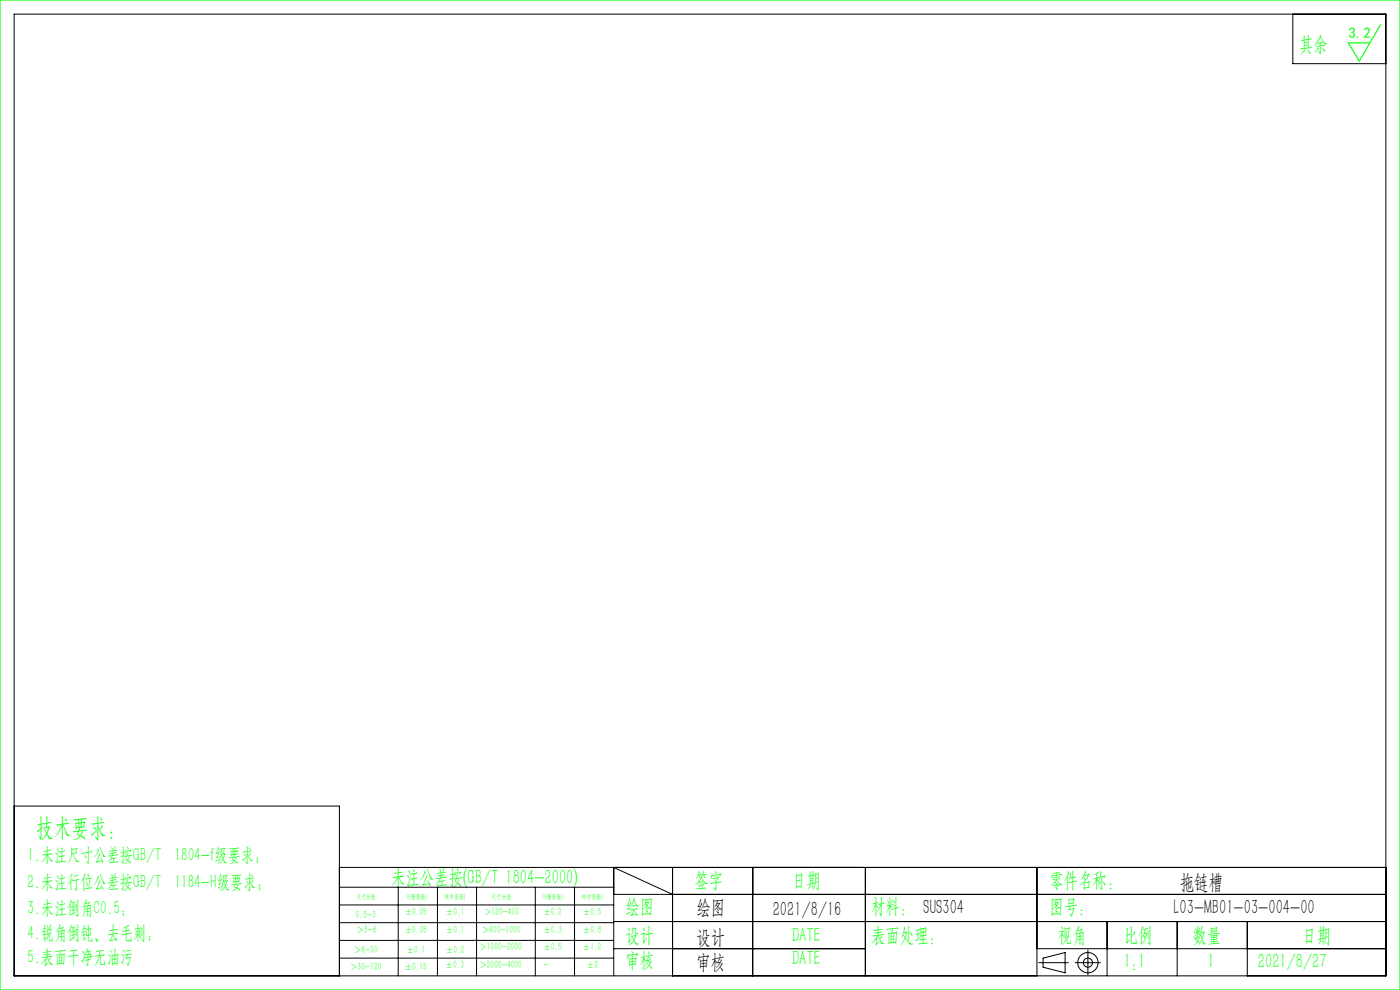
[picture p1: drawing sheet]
<svg xmlns="http://www.w3.org/2000/svg" width="297mm" height="210mm" viewBox="0 0 297 210" stroke-linecap="round" stroke-linejoin="round" font-family="sans-serif">
<g fill="none" stroke="#000" stroke-width=".21">
<path d="M3 3h291v204h-291zM274.3 3v10.5h19.7M3 171h69v36M72 184h222M72 188.2h58.2M72 192h58.2M72 195.7h58.2M72 199.5h58.2M84.5 188.2v18.8M92.8 188.2v18.8M101.1 188.2v18.8M113.6 188.2v18.8"/>
<path d="M121.9 188.2v18.8M130.2 189.7h163.8M130.2 195.5h163.8M142.7 189.7l-12.5-5.7v23M142.7 184v23M159.7 184v23M183.6 184v23M220 184v23M234.9 195.5v11.5M249.7 195.5v11.5M264.6 195.5v11.5M72 203.2h58.2"/>
<path d="M130.2 201.2h53.4M220 201.2h74M220.4 204.2h6.2M221.3 203.2l4.7-1.1v4.3l-4.7-1.2zM228.1 204.2h5.3M230.8 201.5v5.3"/>
<circle cx="230.8" cy="204.2" r="2.15"/>
<circle cx="230.8" cy="204.2" r=".96"/>
</g>
<path d="M0 0h297v210h-297zM292.9 5.2l-4.5 7.7-2.4-3.8h4.6" fill="none" stroke="#0f0" stroke-width=".25"/>
<text font-size="5.4" fill="#0f0" x="7.7" y="177.2">技术要求：</text>
<g font-size="4.4" fill="#0f0">
<text x="275.6" y="10.8">其余</text>
<text x="83" y="187.5">未注公差按(GB/T 1804-2000)</text>
<text x="147.3" y="188">签字</text>
<text x="168" y="188">日期</text>
<text x="222.6" y="188">零件名称：</text>
<text x="132.7" y="193.6">绘图</text>
<text x="184.8" y="193.6">材料： SUS304</text>
<text x="222.6" y="193.6">图号：</text>
<text x="132.7" y="199.8">设计</text>
<text x="168" y="199.8">DATE</text>
<text x="184.8" y="199.8">表面处理：</text>
<text x="224.4" y="199.8">视角</text>
<text x="238.4" y="199.8">比例</text>
<text x="253" y="199.8">数量</text>
<text x="276.3" y="199.8">日期</text>
<text x="132.7" y="205.1">审核</text>
<text x="168" y="204.6">DATE</text>
<text x="238.4" y="205.3">1:1</text>
<text x="256.2" y="205.3">1</text>
<text x="266.9" y="205.3">2021/8/27</text>
</g>
<g font-size="4.4">
<text x="250.3" y="188.6">拖链槽</text>
<text x="147.8" y="194">绘图</text>
<text x="163.9" y="194.3">2021/8/16</text>
<text x="249" y="194">L03-MB01-03-004-00</text>
<text x="147.8" y="200.2">设计</text>
<text x="147.8" y="205.5">审核</text>
</g>
<g font-size="4" fill="#0f0">
<text x="5.9" y="182.6">1.未注尺寸公差按GB/T 1804-f级要求；</text>
<text x="5.9" y="188.4">2.未注行位公差按GB/T 1184-H级要求；</text>
<text x="5.9" y="193.9">3.未注倒角C0.5；</text>
<text x="5.9" y="199.2">4.锐角倒钝、去毛刺；</text>
<text x="5.9" y="204.2">5.表面干净无油污</text>
</g>
<text font-size="3.2" fill="#0f0" x="286.1" y="8">3.2</text>
<g font-size="2.3" fill="#0f0">
<text x="75.5" y="194.7">0.5-3</text>
<text x="75.6" y="198">＞3-6</text>
<text x="85.9" y="194.2">±0.05</text>
<text x="85.9" y="198">±0.05</text>
<text x="94.6" y="194.2">±0.1</text>
<text x="94.6" y="198">±0.1</text>
<text x="102.2" y="198">＞400-1000</text>
<text x="102.7" y="194.2">＞120-400</text>
<text x="115.3" y="194.2">±0.2</text>
<text x="115.3" y="198">±0.3</text>
<text x="123.7" y="194.2">±0.5</text>
<text x="123.7" y="198">±0.8</text>
<text x="75.1" y="202.2">＞6-30</text>
<text x="86.3" y="202.2">±0.1</text>
<text x="94.6" y="202.2">±0.2</text>
<text x="101.7" y="201.6">＞1000-2000</text>
<text x="115.3" y="201.6">±0.5</text>
<text x="123.7" y="201.6">±1.2</text>
<text x="74.3" y="205.8">＞30-120</text>
<text x="85.9" y="205.8">±0.15</text>
<text x="94.5" y="205.4">±0.3</text>
<text x="101.7" y="205.4">＞2000-4000</text>
<text x="115.3" y="205.4">-</text>
<text x="124.5" y="205.4">±2</text>
</g>
<g font-size="1.5" fill="#0f0">
<text x="75.5" y="190.6">尺寸分段</text>
<text x="86.4" y="190.6">F(精密级)</text>
<text x="94.4" y="190.6">M(中密级)</text>
<text x="104.3" y="190.6">尺寸分段</text>
<text x="115.2" y="190.6">F(精密级)</text>
<text x="123.5" y="190.6">M(中密级)</text>
</g>
</svg>
